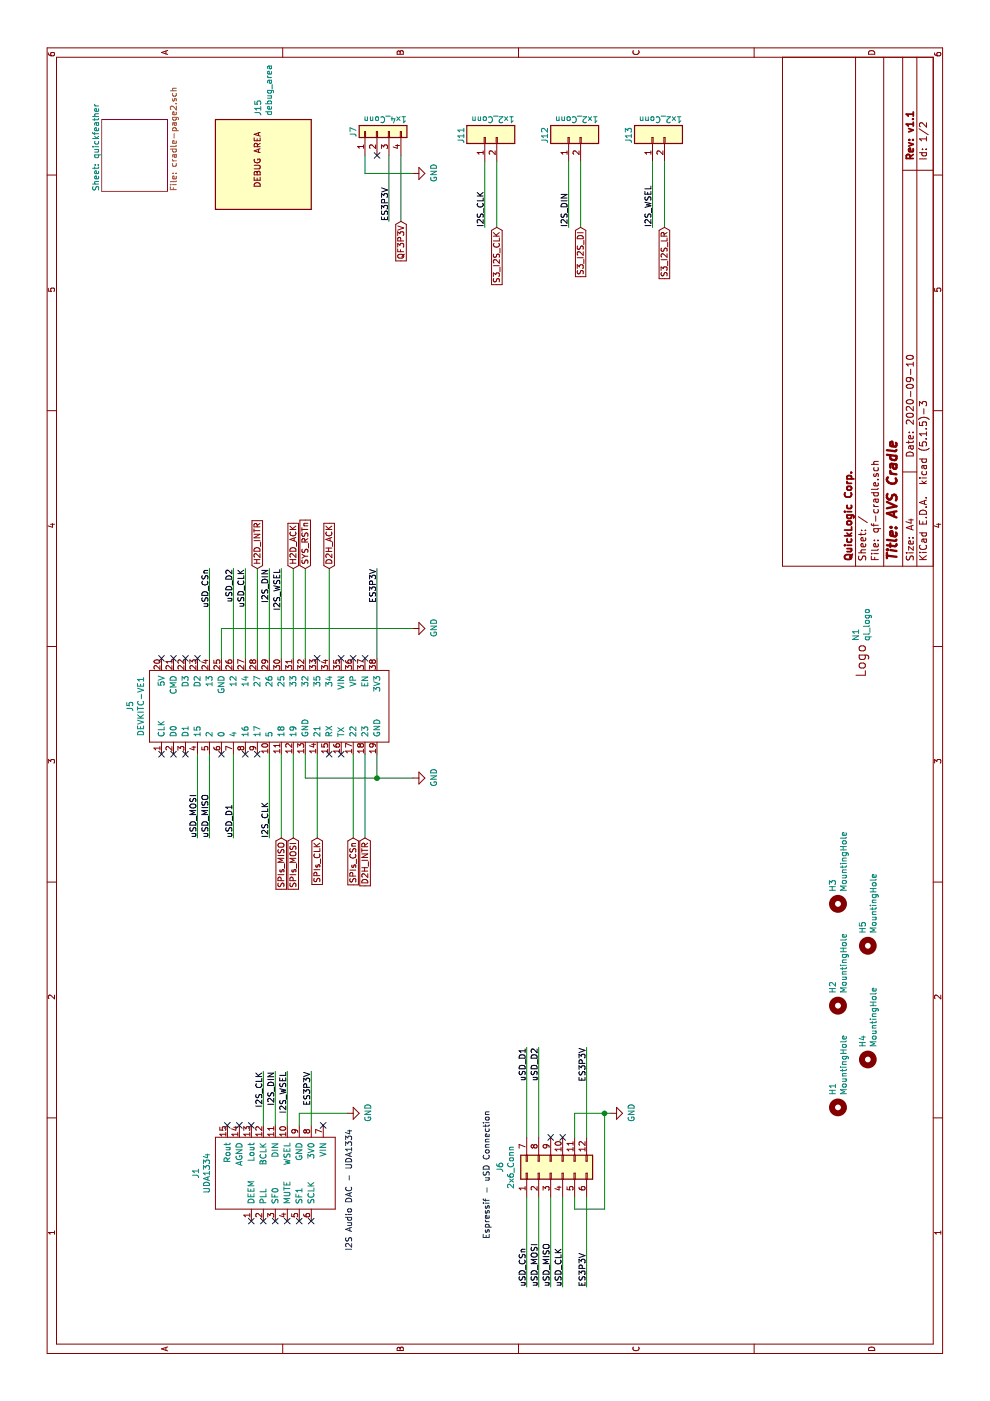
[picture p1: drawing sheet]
EESchema Schematic File Version 4
EELAYER 30 0
EELAYER END
$Descr A4 11693 8268
encoding utf-8
Sheet 1 2
Title "AVS Cradle"
Date "2020-09-10"
Rev "v1.1"
Comp "QuickLogic Corp."
Comment1 ""
Comment2 ""
Comment3 ""
Comment4 ""
$EndDescr
NoConn ~ 1500 2100
NoConn ~ 1500 2200
NoConn ~ 1500 2300
NoConn ~ 1500 2400
NoConn ~ 1500 2500
NoConn ~ 1500 2600
NoConn ~ 2300 1900
NoConn ~ 2300 2000
NoConn ~ 2300 2100
NoConn ~ 2300 2700
Wire Wire Line
	2750 2600 2300 2600
Text Label 2750 2600 2    50   ~ 0
ES3P3V
Text Label 2750 2400 2    50   ~ 0
I2S_WSEL
Text Label 2750 2300 2    50   ~ 0
I2S_DIN
Text Label 2750 2200 2    50   ~ 0
I2S_CLK
Wire Wire Line
	2300 2500 2400 2500
Wire Wire Line
	2400 2500 2400 2900
Text Notes 1250 2950 0    50   ~ 0
I2S Audio DAC - UDA1334
Wire Wire Line
	2750 2400 2300 2400
Wire Wire Line
	2750 2300 2300 2300
Wire Wire Line
	2750 2200 2300 2200
NoConn ~ 6200 3050
NoConn ~ 6200 2950
NoConn ~ 6200 1350
NoConn ~ 6200 1450
NoConn ~ 6200 1550
NoConn ~ 6200 1650
NoConn ~ 5400 1350
NoConn ~ 5400 1450
NoConn ~ 5400 1550
NoConn ~ 5400 1850
NoConn ~ 5400 2050
NoConn ~ 5400 2150
NoConn ~ 5400 2750
NoConn ~ 5400 2850
Wire Wire Line
	6950 1750 6200 1750
Text Label 6950 1750 2    50   ~ 0
uSD_CSn
Wire Wire Line
	6950 1950 6200 1950
Text Label 6950 1950 2    50   ~ 0
uSD_D2
Wire Wire Line
	6950 2050 6200 2050
Text Label 6950 2050 2    50   ~ 0
uSD_CLK
Wire Wire Line
	6950 2250 6200 2250
Text Label 6950 2250 2    50   ~ 0
I2S_DIN
Wire Wire Line
	6950 2350 6200 2350
Text Label 6950 2350 2    50   ~ 0
I2S_WSEL
Wire Wire Line
	6950 3150 6200 3150
Text Label 6950 3150 2    50   ~ 0
ES3P3V
Wire Wire Line
	6200 1850 6450 1850
Wire Wire Line
	6450 1850 6450 3450
Text Label 4700 1650 0    50   ~ 0
uSD_MOSI
Text Label 4700 1750 0    50   ~ 0
uSD_MISO
Text Label 4700 1950 0    50   ~ 0
uSD_D1
Text Label 4700 2250 0    50   ~ 0
I2S_CLK
Wire Wire Line
	5200 3150 5200 3450
Wire Wire Line
	5200 2550 5200 3150
Connection ~ 5200 3150
Wire Wire Line
	2950 4900 2200 4900
Text Label 2950 4900 2    50   ~ 0
ES3P3V
Wire Wire Line
	1700 4900 950  4900
Text Label 950  4900 0    50   ~ 0
ES3P3V
Wire Wire Line
	1700 4400 950  4400
Text Label 950  4400 0    50   ~ 0
uSD_CSn
Wire Wire Line
	1700 4500 950  4500
Text Label 950  4500 0    50   ~ 0
uSD_MOSI
Wire Wire Line
	1700 4600 950  4600
Text Label 950  4600 0    50   ~ 0
uSD_MISO
Wire Wire Line
	1700 4700 950  4700
Text Label 950  4700 0    50   ~ 0
uSD_CLK
Wire Wire Line
	2950 4400 2200 4400
Text Label 2950 4400 2    50   ~ 0
uSD_D1
Wire Wire Line
	2950 4500 2200 4500
Text Label 2950 4500 2    50   ~ 0
uSD_D2
NoConn ~ 2200 4600
NoConn ~ 2200 4700
Wire Wire Line
	2200 4800 2400 4800
Wire Wire Line
	2400 4800 2400 5050
Wire Wire Line
	1700 4800 1600 4800
Wire Wire Line
	1600 4800 1600 5050
Wire Wire Line
	1600 5050 2400 5050
Connection ~ 2400 5050
Wire Wire Line
	2400 5050 2400 5100
Text Notes 1350 4100 0    50   ~ 0
Espressif - uSD Connection
Wire Wire Line
	9850 3250 10400 3250
Text Label 9850 3250 0    50   ~ 0
ES3P3V
Wire Wire Line
	10400 3050 10250 3050
Wire Wire Line
	10250 3050 10250 3450
NoConn ~ 6200 2850
NoConn ~ 10400 3150
$Comp
L quicklogicBoardsSympbols:1x4_Conn J7
U 1 1
P 10600 3650
F 0 "J7" H 10550 4350 50  0000 L CNN
F 1 "1x4_Conn" V 10700 3900 50  0000 L CNN
F 2 "1x4_Conn" H 10600 4350 50  0001 C CNN
F 3 "" H 10600 4350 50  0001 C CNN
	1    10600 3650
	1    0    0    -1  
$EndComp
$Comp
L power:GND #PWR0104
U 1 1
P 10250 3450
F 0 "#PWR0104" H 10250 3200 50  0001 C CNN
F 1 "GND" H 10255 3277 50  0000 C CNN
F 2 "" H 10250 3450 50  0001 C CNN
F 3 "" H 10250 3450 50  0001 C CNN
	1    10250 3450
	1    0    0    -1  
$EndComp
$Comp
L quicklogicBoardsSympbols:2x6_Conn J6
U 1 1
P 1900 5000
F 0 "J6" H 1950 5825 50  0000 C CNN
F 1 "2x6_Conn" H 1950 5734 50  0000 C CNN
F 2 "2x6_Conn" H 2000 5700 50  0001 C CNN
F 3 "" H 2000 5700 50  0001 C CNN
	1    1900 5000
	1    0    0    -1  
$EndComp
$Comp
L power:GND #PWR0105
U 1 1
P 2400 5100
F 0 "#PWR0105" H 2400 4850 50  0001 C CNN
F 1 "GND" H 2405 4927 50  0000 C CNN
F 2 "" H 2400 5100 50  0001 C CNN
F 3 "" H 2400 5100 50  0001 C CNN
	1    2400 5100
	1    0    0    -1  
$EndComp
$Comp
L quicklogicBoardsSympbols:UDA1334 J1
U 1 1
P 1900 2900
F 0 "J1" H 1900 4165 50  0000 C CNN
F 1 "UDA1334" H 1900 4074 50  0000 C CNN
F 2 "uda1334" H 1900 2800 50  0001 C CNN
F 3 "" H 1900 2800 50  0001 C CNN
	1    1900 2900
	1    0    0    -1  
$EndComp
$Comp
L power:GND #PWR0107
U 1 1
P 2400 2900
F 0 "#PWR0107" H 2400 2650 50  0001 C CNN
F 1 "GND" H 2405 2727 50  0000 C CNN
F 2 "" H 2400 2900 50  0001 C CNN
F 3 "" H 2400 2900 50  0001 C CNN
	1    2400 2900
	1    0    0    -1  
$EndComp
$Comp
L power:GND #PWR0108
U 1 1
P 5200 3450
F 0 "#PWR0108" H 5200 3200 50  0001 C CNN
F 1 "GND" H 5205 3277 50  0000 C CNN
F 2 "" H 5200 3450 50  0001 C CNN
F 3 "" H 5200 3450 50  0001 C CNN
	1    5200 3450
	1    0    0    -1  
$EndComp
$Comp
L power:GND #PWR0109
U 1 1
P 6450 3450
F 0 "#PWR0109" H 6450 3200 50  0001 C CNN
F 1 "GND" H 6455 3277 50  0000 C CNN
F 2 "" H 6450 3450 50  0001 C CNN
F 3 "" H 6450 3450 50  0001 C CNN
	1    6450 3450
	1    0    0    -1  
$EndComp
Wire Wire Line
	5400 3150 5200 3150
Wire Wire Line
	5400 2550 5200 2550
Wire Wire Line
	4700 2250 5400 2250
Wire Wire Line
	4700 1950 5400 1950
Wire Wire Line
	4700 1750 5400 1750
Wire Wire Line
	4700 1650 5400 1650
$Comp
L quicklogicBoardsSympbols:DEVKITC-VE1 J5
U 1 1
P 5800 3350
F 0 "J5" H 5800 5615 50  0000 C CNN
F 1 "DEVKITC-VE1" H 5800 5524 50  0000 C CNN
F 2 "devkitc" H 5800 5550 50  0001 C CNN
F 3 "" H 5800 5550 50  0001 C CNN
	1    5800 3350
	1    0    0    -1  
$EndComp
$Comp
L Mechanical:MountingHole H2
U 1 1
P 3300 7000
F 0 "H2" H 3400 7046 50  0000 L CNN
F 1 "MountingHole" H 3400 6955 50  0000 L CNN
F 2 "MPAD" H 3300 7000 50  0001 C CNN
F 3 "~" H 3300 7000 50  0001 C CNN
	1    3300 7000
	1    0    0    -1  
$EndComp
$Comp
L Mechanical:MountingHole H1
U 1 1
P 2450 7000
F 0 "H1" H 2550 7046 50  0000 L CNN
F 1 "MountingHole" H 2550 6955 50  0000 L CNN
F 2 "MPAD" H 2450 7000 50  0001 C CNN
F 3 "~" H 2450 7000 50  0001 C CNN
	1    2450 7000
	1    0    0    -1  
$EndComp
$Comp
L Mechanical:MountingHole H3
U 1 1
P 4150 7000
F 0 "H3" H 4250 7046 50  0000 L CNN
F 1 "MountingHole" H 4250 6955 50  0000 L CNN
F 2 "MPAD" H 4150 7000 50  0001 C CNN
F 3 "~" H 4150 7000 50  0001 C CNN
	1    4150 7000
	1    0    0    -1  
$EndComp
$Comp
L Mechanical:MountingHole H4
U 1 1
P 2850 7250
F 0 "H4" H 2950 7296 50  0000 L CNN
F 1 "MountingHole" H 2950 7205 50  0000 L CNN
F 2 "MPAD" H 2850 7250 50  0001 C CNN
F 3 "~" H 2850 7250 50  0001 C CNN
	1    2850 7250
	1    0    0    -1  
$EndComp
$Comp
L quicklogicBoardsSympbols:ql_logo N1
U 1 1
P 6150 7150
F 0 "N1" H 6344 7153 50  0000 L CNN
F 1 "ql_logo" H 6344 7062 50  0000 L CNN
F 2 "Ql_logo" H 6170 6910 50  0001 C CNN
F 3 "" H 6150 7150 50  0001 C CNN
	1    6150 7150
	1    0    0    -1  
$EndComp
$Comp
L quicklogicBoardsSympbols:1x2_Conn J11
U 1 1
P 10550 4550
F 0 "J11" H 10500 5250 50  0000 L CNN
F 1 "1x2_Conn" V 10700 4800 50  0000 L CNN
F 2 "1x2_Conn" H 10550 5250 50  0001 C CNN
F 3 "" H 10550 5250 50  0001 C CNN
	1    10550 4550
	1    0    0    -1  
$EndComp
Wire Wire Line
	9800 4050 10350 4050
Text Label 9800 4050 0    50   ~ 0
I2S_CLK
$Comp
L quicklogicBoardsSympbols:1x2_Conn J13
U 1 1
P 10550 5950
F 0 "J13" H 10500 6650 50  0000 L CNN
F 1 "1x2_Conn" V 10700 6200 50  0000 L CNN
F 2 "1x2_Conn" H 10550 6650 50  0001 C CNN
F 3 "" H 10550 6650 50  0001 C CNN
	1    10550 5950
	1    0    0    -1  
$EndComp
Wire Wire Line
	9800 5450 10350 5450
Text Label 9800 5450 0    50   ~ 0
I2S_WSEL
$Comp
L quicklogicBoardsSympbols:1x2_Conn J12
U 1 1
P 10550 5250
F 0 "J12" H 10500 5950 50  0000 L CNN
F 1 "1x2_Conn" V 10700 5500 50  0000 L CNN
F 2 "1x2_Conn" H 10550 5950 50  0001 C CNN
F 3 "" H 10550 5950 50  0001 C CNN
	1    10550 5250
	1    0    0    -1  
$EndComp
Wire Wire Line
	9800 4750 10350 4750
Text Label 9800 4750 0    50   ~ 0
I2S_DIN
$Comp
L quicklogicBoardsSympbols:debug_area J15
U 1 1
P 10100 2650
F 0 "J15" H 10730 3146 50  0000 L CNN
F 1 "debug_area" H 10730 3055 50  0000 L CNN
F 2 "debug_area" H 10300 3550 50  0001 C CNN
F 3 "" H 10300 3550 50  0001 C CNN
	1    10100 2650
	1    0    0    -1  
$EndComp
$Comp
L Mechanical:MountingHole H5
U 1 1
P 3800 7250
F 0 "H5" H 3900 7296 50  0000 L CNN
F 1 "MountingHole" H 3900 7205 50  0000 L CNN
F 2 "MPAD" H 3800 7250 50  0001 C CNN
F 3 "~" H 3800 7250 50  0001 C CNN
	1    3800 7250
	1    0    0    -1  
$EndComp
NoConn ~ 6200 2650
Text GLabel 9800 4150 0    50   Input ~ 0
S3_I2S_CLK
Text GLabel 9800 4850 0    50   Input ~ 0
S3_I2S_DI
Text GLabel 9800 5550 0    50   Input ~ 0
S3_I2S_LR
Wire Wire Line
	10350 4150 9800 4150
Wire Wire Line
	10350 4850 9800 4850
Wire Wire Line
	10350 5550 9800 5550
Text GLabel 4700 3050 0    50   Input ~ 0
D2H_INTR
Text GLabel 4700 2950 0    50   Input ~ 0
SPIs_CSn
Text GLabel 4700 2650 0    50   Input ~ 0
SPIs_CLK
Text GLabel 4700 2450 0    50   Input ~ 0
SPIs_MOSI
Text GLabel 4700 2350 0    50   Input ~ 0
SPIs_MISO
Text GLabel 6950 2150 2    50   Input ~ 0
H2D_INTR
Text GLabel 6950 2450 2    50   Input ~ 0
H2D_ACK
Text GLabel 6950 2750 2    50   Input ~ 0
D2H_ACK
Text GLabel 6950 2550 2    50   Input ~ 0
SYS_RSTn
Wire Wire Line
	6950 2150 6200 2150
Wire Wire Line
	6950 2450 6200 2450
Wire Wire Line
	6950 2550 6200 2550
Wire Wire Line
	6950 2750 6200 2750
Wire Wire Line
	4700 2350 5400 2350
Wire Wire Line
	4700 2650 5400 2650
Wire Wire Line
	4700 2950 5400 2950
Wire Wire Line
	4700 3050 5400 3050
Wire Wire Line
	5400 2450 4700 2450
Text GLabel 9850 3350 0    50   Input ~ 0
QF3P3V
Wire Wire Line
	10400 3350 9850 3350
$Sheet
S 9350 850  600  550 
U 5F5B8109
F0 "quickfeather" 50
F1 "quickfeather-expansion-board-page2.sch" 50
$EndSheet
$EndSCHEMATC
